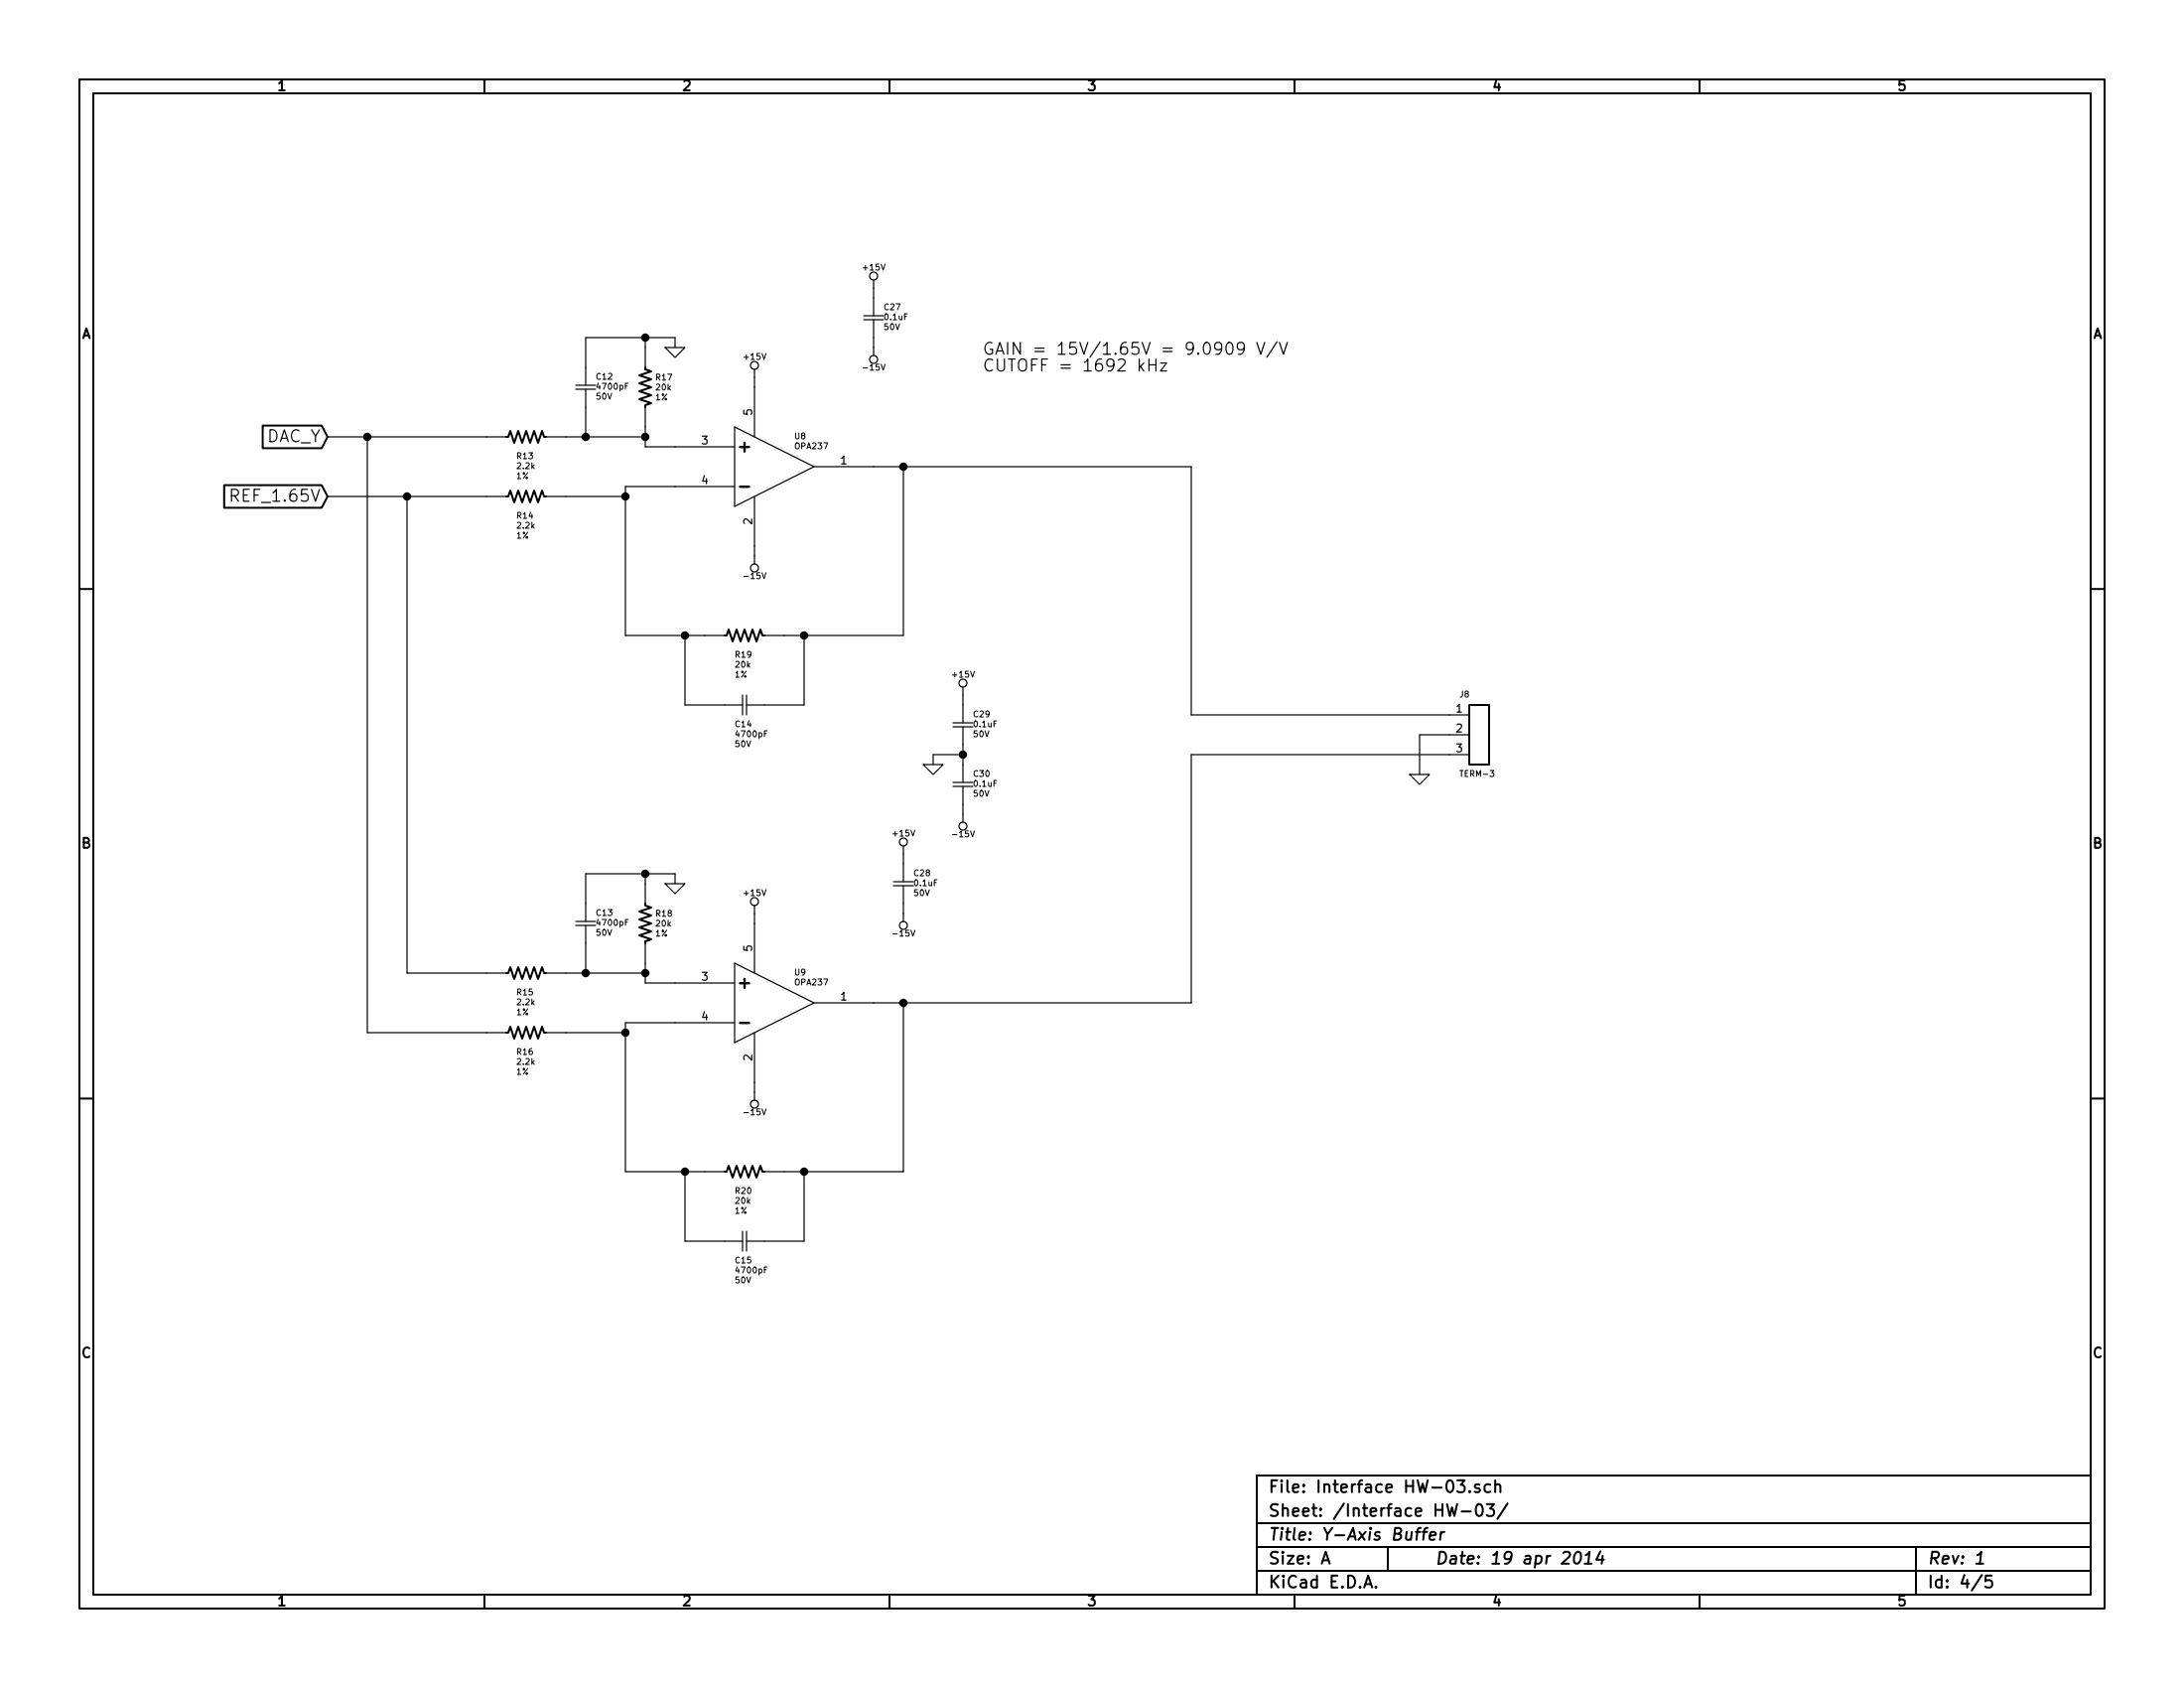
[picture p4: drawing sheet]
EESchema Schematic File Version 2
LIBS:diy_connectors
LIBS:Interface HW-cache
LIBS:power
LIBS:device
LIBS:transistors
LIBS:conn
LIBS:linear
LIBS:regul
LIBS:74xx
LIBS:cmos4000
LIBS:adc-dac
LIBS:memory
LIBS:xilinx
LIBS:special
LIBS:microcontrollers
LIBS:dsp
LIBS:microchip
LIBS:analog_switches
LIBS:motorola
LIBS:texas
LIBS:intel
LIBS:audio
LIBS:interface
LIBS:digital-audio
LIBS:philips
LIBS:display
LIBS:cypress
LIBS:siliconi
LIBS:opto
LIBS:atmel
LIBS:contrib
LIBS:valves
LIBS:diy_diodes
LIBS:diy_ics
LIBS:diy_rcl
LIBS:diy_regulators
LIBS:diy_switches
LIBS:diy_transformers
LIBS:diy_transistors
LIBS:diy_triac
LIBS:diy_tubes
LIBS:Interface HW-cache
EELAYER 27 0
EELAYER END
$Descr A 11000 8500
encoding utf-8
Sheet 4 5
Title "Y-Axis Buffer"
Date "19 apr 2014"
Rev "1"
Comp ""
Comment1 ""
Comment2 ""
Comment3 ""
Comment4 ""
$EndDescr
$Comp
L OPA237 U8
U 1 1
P 3900 2350
F 0 "U8" H 4000 2500 30  0000 L CNN
F 1 "OPA237" H 4000 2450 30  0000 L CNN
F 2 "~" H 3900 2350 60  0000 C CNN
F 3 "~" H 3900 2350 60  0000 C CNN
	1    3900 2350
	1    0    0    -1  
$EndComp
$Comp
L +15V #PWR049
U 1 1
P 3800 1900
F 0 "#PWR049" H 3800 1850 20  0001 C CNN
F 1 "+15V" H 3800 2000 30  0000 C CNN
F 2 "~" H 3800 1900 60  0000 C CNN
F 3 "~" H 3800 1900 60  0000 C CNN
	1    3800 1900
	1    0    0    -1  
$EndComp
Wire Wire Line
	3800 1950 3800 1900
$Comp
L -15V #PWR050
U 1 1
P 3800 2800
F 0 "#PWR050" H 3800 2750 20  0001 C CNN
F 1 "-15V" H 3800 2900 30  0000 C CNN
F 2 "~" H 3800 2800 60  0000 C CNN
F 3 "~" H 3800 2800 60  0000 C CNN
	1    3800 2800
	1    0    0    1   
$EndComp
Wire Wire Line
	3800 2750 3800 2800
$Comp
L R_US R13
U 1 1
P 2650 2200
F 0 "R13" V 2750 2150 30  0000 L CNN
F 1 "2.2k" V 2800 2150 30  0000 L CNN
F 2 "~" H 2650 2200 60  0000 C CNN
F 3 "~" H 2650 2200 60  0000 C CNN
F 4 "1%" V 2850 2150 30  0000 L CNN "Tolerance"
	1    2650 2200
	0    1    1    0   
$EndComp
$Comp
L R_US R19
U 1 1
P 3750 3200
F 0 "R19" V 3850 3150 30  0000 L CNN
F 1 "20k" V 3900 3150 30  0000 L CNN
F 2 "~" H 3750 3200 60  0000 C CNN
F 3 "~" H 3750 3200 60  0000 C CNN
F 4 "1%" V 3950 3150 30  0000 L CNN "Tolerance"
	1    3750 3200
	0    1    1    0   
$EndComp
$Comp
L R_US R14
U 1 1
P 2650 2500
F 0 "R14" V 2750 2450 30  0000 L CNN
F 1 "2.2k" V 2800 2450 30  0000 L CNN
F 2 "~" H 2650 2500 60  0000 C CNN
F 3 "~" H 2650 2500 60  0000 C CNN
F 4 "1%" V 2850 2450 30  0000 L CNN "Tolerance"
	1    2650 2500
	0    1    1    0   
$EndComp
Wire Wire Line
	3150 3200 3550 3200
Wire Wire Line
	3150 2450 3150 3200
Wire Wire Line
	3150 2500 2850 2500
Wire Wire Line
	3400 2450 3150 2450
Connection ~ 3150 2500
$Comp
L R_US R17
U 1 1
P 3250 1950
F 0 "R17" H 3200 1900 30  0000 R CNN
F 1 "20k" H 3200 1950 30  0000 R CNN
F 2 "~" H 3250 1950 60  0000 C CNN
F 3 "~" H 3250 1950 60  0000 C CNN
F 4 "1%" H 3200 2000 30  0000 R CNN "Tolerance"
	1    3250 1950
	-1   0    0    1   
$EndComp
$Comp
L GND #PWR051
U 1 1
P 3400 1750
F 0 "#PWR051" H 3400 1750 30  0001 C CNN
F 1 "GND" H 3400 1680 30  0001 C CNN
F 2 "~" H 3400 1750 60  0000 C CNN
F 3 "~" H 3400 1750 60  0000 C CNN
	1    3400 1750
	1    0    0    -1  
$EndComp
$Comp
L CSMALL C12
U 1 1
P 2950 1950
F 0 "C12" H 3000 2000 30  0000 L CNN
F 1 "4700pF" H 3000 1950 30  0000 L CNN
F 2 "~" H 2950 1950 60  0000 C CNN
F 3 "~" H 2950 1950 60  0000 C CNN
F 4 "50V" H 3000 1900 30  0000 L CNN "Voltage"
	1    2950 1950
	1    0    0    -1  
$EndComp
Wire Wire Line
	3250 2250 3400 2250
Wire Wire Line
	3250 2150 3250 2250
Wire Wire Line
	2850 2200 3250 2200
Connection ~ 3250 2200
Wire Wire Line
	3400 1700 3400 1750
Wire Wire Line
	2950 1700 3400 1700
Wire Wire Line
	3250 1700 3250 1750
Wire Wire Line
	2950 1850 2950 1700
Connection ~ 3250 1700
Wire Wire Line
	2950 2050 2950 2200
Connection ~ 2950 2200
Wire Wire Line
	3950 3200 4550 3200
Wire Wire Line
	4550 3200 4550 2350
Wire Wire Line
	4400 2350 6000 2350
$Comp
L CSMALL C14
U 1 1
P 3750 3550
F 0 "C14" V 3850 3500 30  0000 L CNN
F 1 "4700pF" V 3900 3500 30  0000 L CNN
F 2 "~" H 3750 3550 60  0000 C CNN
F 3 "~" H 3750 3550 60  0000 C CNN
F 4 "50V" V 3950 3500 30  0000 L CNN "Voltage"
	1    3750 3550
	0    1    1    0   
$EndComp
Wire Wire Line
	3650 3550 3450 3550
Wire Wire Line
	3450 3550 3450 3200
Connection ~ 3450 3200
Wire Wire Line
	3850 3550 4050 3550
Wire Wire Line
	4050 3550 4050 3200
Connection ~ 4050 3200
Wire Wire Line
	7300 3600 6000 3600
Wire Wire Line
	6000 3600 6000 2350
Connection ~ 4550 2350
$Comp
L OPA237 U9
U 1 1
P 3900 5050
F 0 "U9" H 4000 5200 30  0000 L CNN
F 1 "OPA237" H 4000 5150 30  0000 L CNN
F 2 "~" H 3900 5050 60  0000 C CNN
F 3 "~" H 3900 5050 60  0000 C CNN
	1    3900 5050
	1    0    0    -1  
$EndComp
$Comp
L +15V #PWR052
U 1 1
P 3800 4600
F 0 "#PWR052" H 3800 4550 20  0001 C CNN
F 1 "+15V" H 3800 4700 30  0000 C CNN
F 2 "~" H 3800 4600 60  0000 C CNN
F 3 "~" H 3800 4600 60  0000 C CNN
	1    3800 4600
	1    0    0    -1  
$EndComp
Wire Wire Line
	3800 4650 3800 4600
$Comp
L -15V #PWR053
U 1 1
P 3800 5500
F 0 "#PWR053" H 3800 5450 20  0001 C CNN
F 1 "-15V" H 3800 5600 30  0000 C CNN
F 2 "~" H 3800 5500 60  0000 C CNN
F 3 "~" H 3800 5500 60  0000 C CNN
	1    3800 5500
	1    0    0    1   
$EndComp
Wire Wire Line
	3800 5450 3800 5500
$Comp
L R_US R15
U 1 1
P 2650 4900
F 0 "R15" V 2750 4850 30  0000 L CNN
F 1 "2.2k" V 2800 4850 30  0000 L CNN
F 2 "~" H 2650 4900 60  0000 C CNN
F 3 "~" H 2650 4900 60  0000 C CNN
F 4 "1%" V 2850 4850 30  0000 L CNN "Tolerance"
	1    2650 4900
	0    1    1    0   
$EndComp
$Comp
L R_US R20
U 1 1
P 3750 5900
F 0 "R20" V 3850 5850 30  0000 L CNN
F 1 "20k" V 3900 5850 30  0000 L CNN
F 2 "~" H 3750 5900 60  0000 C CNN
F 3 "~" H 3750 5900 60  0000 C CNN
F 4 "1%" V 3950 5850 30  0000 L CNN "Tolerance"
	1    3750 5900
	0    1    1    0   
$EndComp
$Comp
L R_US R16
U 1 1
P 2650 5200
F 0 "R16" V 2750 5150 30  0000 L CNN
F 1 "2.2k" V 2800 5150 30  0000 L CNN
F 2 "~" H 2650 5200 60  0000 C CNN
F 3 "~" H 2650 5200 60  0000 C CNN
F 4 "1%" V 2850 5150 30  0000 L CNN "Tolerance"
	1    2650 5200
	0    1    1    0   
$EndComp
Wire Wire Line
	3150 5900 3550 5900
Wire Wire Line
	3150 5150 3150 5900
Wire Wire Line
	3150 5200 2850 5200
Wire Wire Line
	3400 5150 3150 5150
Connection ~ 3150 5200
$Comp
L R_US R18
U 1 1
P 3250 4650
F 0 "R18" H 3200 4600 30  0000 R CNN
F 1 "20k" H 3200 4650 30  0000 R CNN
F 2 "~" H 3250 4650 60  0000 C CNN
F 3 "~" H 3250 4650 60  0000 C CNN
F 4 "1%" H 3200 4700 30  0000 R CNN "Tolerance"
	1    3250 4650
	-1   0    0    1   
$EndComp
$Comp
L GND #PWR054
U 1 1
P 3400 4450
F 0 "#PWR054" H 3400 4450 30  0001 C CNN
F 1 "GND" H 3400 4380 30  0001 C CNN
F 2 "~" H 3400 4450 60  0000 C CNN
F 3 "~" H 3400 4450 60  0000 C CNN
	1    3400 4450
	1    0    0    -1  
$EndComp
$Comp
L CSMALL C13
U 1 1
P 2950 4650
F 0 "C13" H 3000 4700 30  0000 L CNN
F 1 "4700pF" H 3000 4650 30  0000 L CNN
F 2 "~" H 2950 4650 60  0000 C CNN
F 3 "~" H 2950 4650 60  0000 C CNN
F 4 "50V" H 3000 4600 30  0000 L CNN "Voltage"
	1    2950 4650
	1    0    0    -1  
$EndComp
Wire Wire Line
	3250 4950 3400 4950
Wire Wire Line
	3250 4850 3250 4950
Wire Wire Line
	2850 4900 3250 4900
Connection ~ 3250 4900
Wire Wire Line
	3400 4400 3400 4450
Wire Wire Line
	2950 4400 3400 4400
Wire Wire Line
	3250 4400 3250 4450
Wire Wire Line
	2950 4550 2950 4400
Connection ~ 3250 4400
Wire Wire Line
	2950 4750 2950 4900
Connection ~ 2950 4900
Wire Wire Line
	3950 5900 4550 5900
Wire Wire Line
	4550 5900 4550 5050
Wire Wire Line
	4400 5050 6000 5050
$Comp
L CSMALL C15
U 1 1
P 3750 6250
F 0 "C15" V 3850 6200 30  0000 L CNN
F 1 "4700pF" V 3900 6200 30  0000 L CNN
F 2 "~" H 3750 6250 60  0000 C CNN
F 3 "~" H 3750 6250 60  0000 C CNN
F 4 "50V" V 3950 6200 30  0000 L CNN "Voltage"
	1    3750 6250
	0    1    1    0   
$EndComp
Wire Wire Line
	3650 6250 3450 6250
Wire Wire Line
	3450 6250 3450 5900
Connection ~ 3450 5900
Wire Wire Line
	3850 6250 4050 6250
Wire Wire Line
	4050 6250 4050 5900
Connection ~ 4050 5900
Connection ~ 4550 5050
Wire Wire Line
	7300 3800 6000 3800
Wire Wire Line
	6000 3800 6000 5050
Text Notes 4950 1800 0    60   ~ 0
GAIN = 15V/1.65V = 9.0909 V/V\nCUTOFF = 1692 kHz
$Comp
L CONNECTOR_3 J8
U 1 1
P 7350 3700
F 0 "J8" H 7350 3900 30  0000 L CNN
F 1 "TERM-3" H 7350 3500 30  0000 L CNN
F 2 "" H 7350 3700 60  0000 C CNN
F 3 "" H 7350 3700 60  0000 C CNN
	1    7350 3700
	1    0    0    -1  
$EndComp
Text GLabel 1650 2200 0    60   Input ~ 0
DAC_Y
Wire Wire Line
	1650 2200 2450 2200
Wire Wire Line
	2450 5200 1850 5200
Wire Wire Line
	1850 5200 1850 2200
Connection ~ 1850 2200
Text GLabel 1650 2500 0    60   Input ~ 0
REF_1.65V
Wire Wire Line
	1650 2500 2450 2500
Wire Wire Line
	2450 4900 2050 4900
Wire Wire Line
	2050 4900 2050 2500
Connection ~ 2050 2500
$Comp
L GND #PWR055
U 1 1
P 7150 3900
F 0 "#PWR055" H 7150 3900 30  0001 C CNN
F 1 "GND" H 7150 3830 30  0001 C CNN
F 2 "~" H 7150 3900 60  0000 C CNN
F 3 "~" H 7150 3900 60  0000 C CNN
	1    7150 3900
	1    0    0    -1  
$EndComp
Wire Wire Line
	7150 3900 7150 3700
Wire Wire Line
	7150 3700 7300 3700
$Comp
L CSMALL C28
U 1 1
P 4550 4450
F 0 "C28" H 4600 4500 30  0000 L CNN
F 1 "0.1uF" H 4600 4450 30  0000 L CNN
F 2 "~" H 4550 4450 60  0000 C CNN
F 3 "~" H 4550 4450 60  0000 C CNN
F 4 "50V" H 4600 4400 30  0000 L CNN "Voltage"
	1    4550 4450
	1    0    0    -1  
$EndComp
$Comp
L +15V #PWR056
U 1 1
P 4550 4300
F 0 "#PWR056" H 4550 4250 20  0001 C CNN
F 1 "+15V" H 4550 4400 30  0000 C CNN
F 2 "~" H 4550 4300 60  0000 C CNN
F 3 "~" H 4550 4300 60  0000 C CNN
	1    4550 4300
	1    0    0    -1  
$EndComp
Wire Wire Line
	4550 4300 4550 4350
$Comp
L -15V #PWR057
U 1 1
P 4550 4600
F 0 "#PWR057" H 4550 4550 20  0001 C CNN
F 1 "-15V" H 4550 4700 30  0000 C CNN
F 2 "~" H 4550 4600 60  0000 C CNN
F 3 "~" H 4550 4600 60  0000 C CNN
	1    4550 4600
	1    0    0    1   
$EndComp
Wire Wire Line
	4550 4550 4550 4600
$Comp
L CSMALL C27
U 1 1
P 4400 1600
F 0 "C27" H 4450 1650 30  0000 L CNN
F 1 "0.1uF" H 4450 1600 30  0000 L CNN
F 2 "~" H 4400 1600 60  0000 C CNN
F 3 "~" H 4400 1600 60  0000 C CNN
F 4 "50V" H 4450 1550 30  0000 L CNN "Voltage"
	1    4400 1600
	1    0    0    -1  
$EndComp
$Comp
L +15V #PWR058
U 1 1
P 4400 1450
F 0 "#PWR058" H 4400 1400 20  0001 C CNN
F 1 "+15V" H 4400 1550 30  0000 C CNN
F 2 "~" H 4400 1450 60  0000 C CNN
F 3 "~" H 4400 1450 60  0000 C CNN
	1    4400 1450
	1    0    0    -1  
$EndComp
Wire Wire Line
	4400 1450 4400 1500
$Comp
L -15V #PWR059
U 1 1
P 4400 1750
F 0 "#PWR059" H 4400 1700 20  0001 C CNN
F 1 "-15V" H 4400 1850 30  0000 C CNN
F 2 "~" H 4400 1750 60  0000 C CNN
F 3 "~" H 4400 1750 60  0000 C CNN
	1    4400 1750
	1    0    0    1   
$EndComp
Wire Wire Line
	4400 1700 4400 1750
$Comp
L CSMALL C29
U 1 1
P 4850 3650
F 0 "C29" H 4900 3700 30  0000 L CNN
F 1 "0.1uF" H 4900 3650 30  0000 L CNN
F 2 "~" H 4850 3650 60  0000 C CNN
F 3 "~" H 4850 3650 60  0000 C CNN
F 4 "50V" H 4900 3600 30  0000 L CNN "Voltage"
	1    4850 3650
	1    0    0    -1  
$EndComp
$Comp
L +15V #PWR060
U 1 1
P 4850 3500
F 0 "#PWR060" H 4850 3450 20  0001 C CNN
F 1 "+15V" H 4850 3600 30  0000 C CNN
F 2 "~" H 4850 3500 60  0000 C CNN
F 3 "~" H 4850 3500 60  0000 C CNN
	1    4850 3500
	1    0    0    -1  
$EndComp
Wire Wire Line
	4850 3500 4850 3550
$Comp
L -15V #PWR061
U 1 1
P 4850 4100
F 0 "#PWR061" H 4850 4050 20  0001 C CNN
F 1 "-15V" H 4850 4200 30  0000 C CNN
F 2 "~" H 4850 4100 60  0000 C CNN
F 3 "~" H 4850 4100 60  0000 C CNN
	1    4850 4100
	1    0    0    1   
$EndComp
Wire Wire Line
	4850 4050 4850 4100
$Comp
L CSMALL C30
U 1 1
P 4850 3950
F 0 "C30" H 4900 4000 30  0000 L CNN
F 1 "0.1uF" H 4900 3950 30  0000 L CNN
F 2 "~" H 4850 3950 60  0000 C CNN
F 3 "~" H 4850 3950 60  0000 C CNN
F 4 "50V" H 4900 3900 30  0000 L CNN "Voltage"
	1    4850 3950
	1    0    0    -1  
$EndComp
$Comp
L GND #PWR062
U 1 1
P 4700 3850
F 0 "#PWR062" H 4700 3850 30  0001 C CNN
F 1 "GND" H 4700 3780 30  0001 C CNN
F 2 "~" H 4700 3850 60  0000 C CNN
F 3 "~" H 4700 3850 60  0000 C CNN
	1    4700 3850
	1    0    0    -1  
$EndComp
Wire Wire Line
	4700 3850 4700 3800
Wire Wire Line
	4700 3800 4850 3800
Wire Wire Line
	4850 3750 4850 3850
Connection ~ 4850 3800
$EndSCHEMATC
